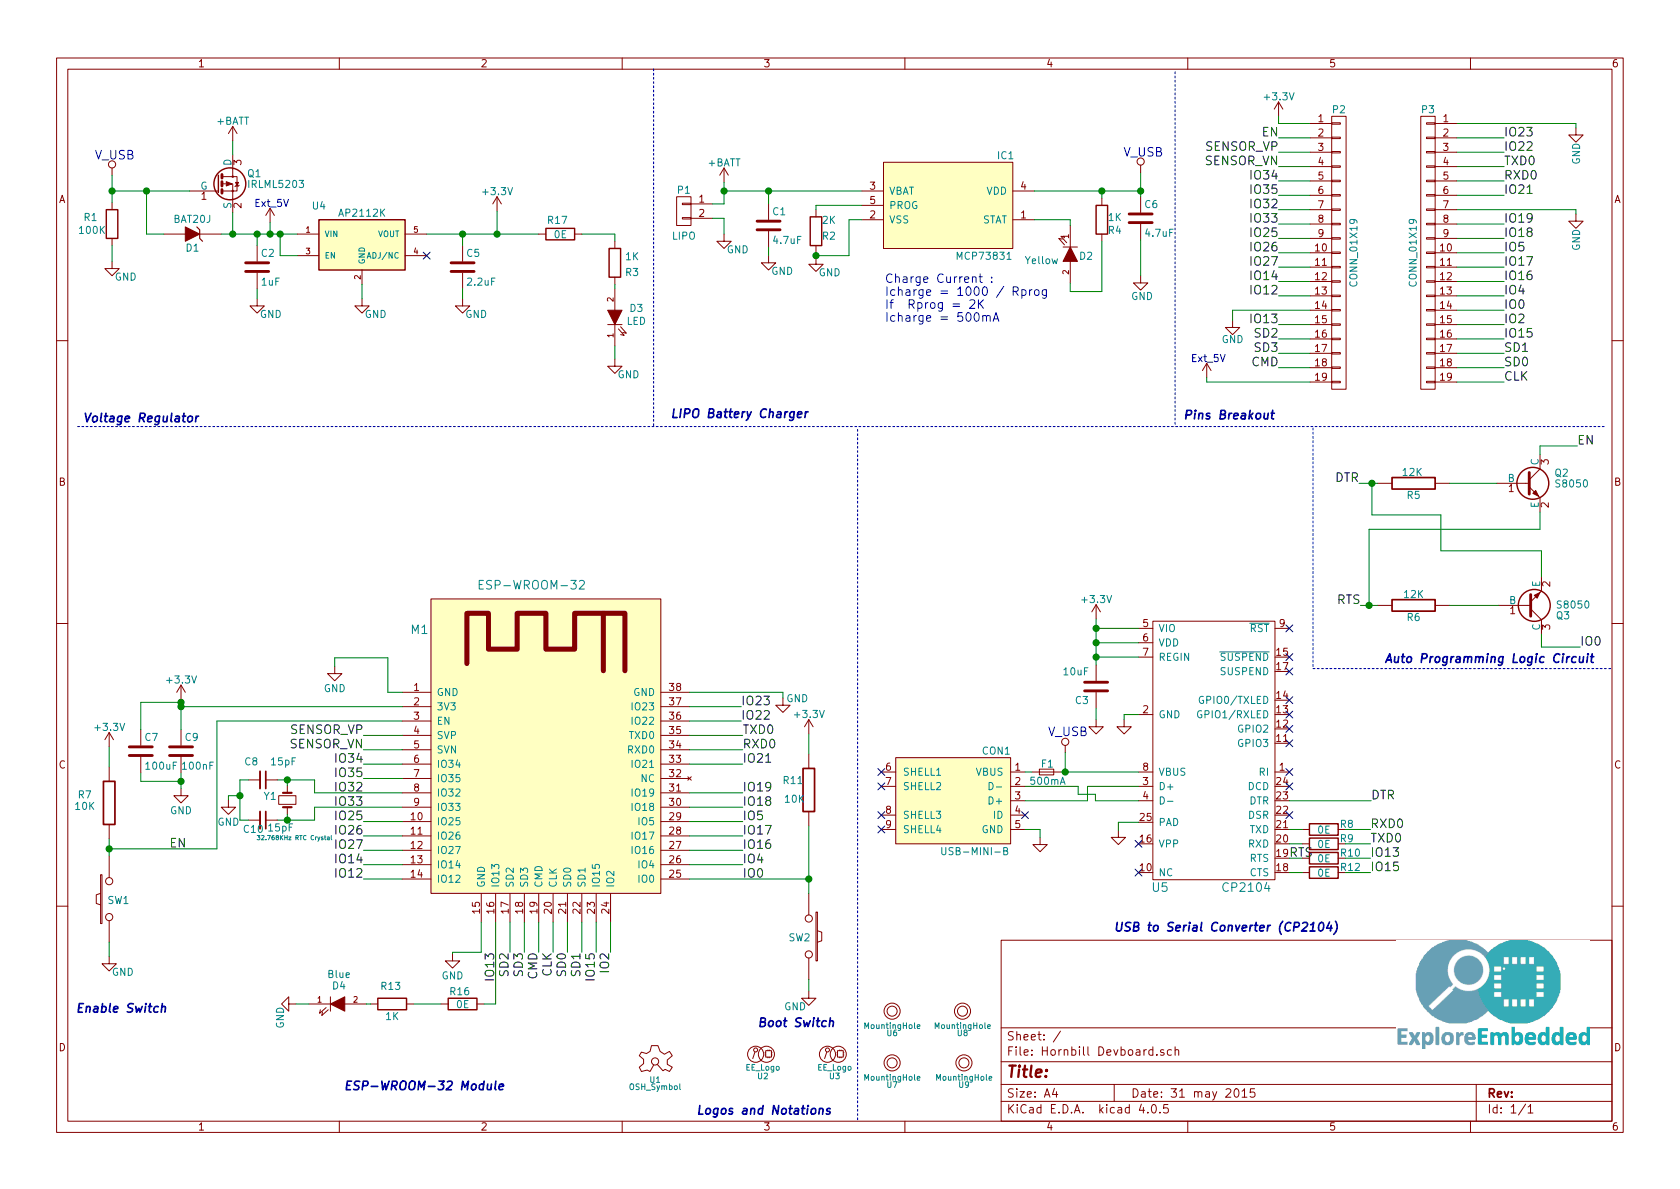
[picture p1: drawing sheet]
EESchema Schematic File Version 2
LIBS:Hornbill Devboard-rescue
LIBS:power
LIBS:device
LIBS:transistors
LIBS:conn
LIBS:linear
LIBS:regul
LIBS:74xx
LIBS:cmos4000
LIBS:adc-dac
LIBS:memory
LIBS:xilinx
LIBS:microcontrollers
LIBS:dsp
LIBS:microchip
LIBS:analog_switches
LIBS:motorola
LIBS:texas
LIBS:intel
LIBS:audio
LIBS:interface
LIBS:digital-audio
LIBS:philips
LIBS:display
LIBS:cypress
LIBS:siliconi
LIBS:opto
LIBS:atmel
LIBS:contrib
LIBS:valves
LIBS:Hornbill Devboard-cache
EELAYER 25 0
EELAYER END
$Descr A4 11693 8268
encoding utf-8
Sheet 1 1
Title ""
Date "31 may 2015"
Rev ""
Comp ""
Comment1 ""
Comment2 ""
Comment3 ""
Comment4 ""
$EndDescr
$Comp
L +3.3V #PWR01
U 1 1
P 3460 1460
F 0 "#PWR01" H 3460 1310 50  0001 C CNN
F 1 "+3.3V" H 3460 1600 50  0000 C CNN
F 2 "" H 3460 1460 50  0000 C CNN
F 3 "" H 3460 1460 50  0000 C CNN
	1    3460 1460
	1    0    0    -1  
$EndComp
$Comp
L R R3
U 1 1
P 4280 1820
F 0 "R3" H 4160 1890 50  0000 C CNN
F 1 "1K" H 4160 1780 50  0000 C CNN
F 2 "Resistors_SMD:R_0603" V 4210 1820 50  0001 C CNN
F 3 "" H 4280 1820 50  0000 C CNN
	1    4280 1820
	-1   0    0    1   
$EndComp
$Comp
L LED-RESCUE-Hornbill_Devboard D3
U 1 1
P 4280 2200
F 0 "D3" V 4340 2050 50  0000 C CNN
F 1 "LED" V 4250 2050 50  0000 C CNN
F 2 "LEDs:LED-0603" H 4280 2200 50  0001 C CNN
F 3 "" H 4280 2200 50  0000 C CNN
	1    4280 2200
	0    -1   -1   0   
$EndComp
$Comp
L SW_PUSH SW1
U 1 1
P 760 6250
F 0 "SW1" V 765 6185 50  0000 C CNN
F 1 "SW_PUSH" H 760 6170 50  0001 C CNN
F 2 "Hornbill:smd_push2_New" H 760 6250 50  0001 C CNN
F 3 "" H 760 6250 50  0000 C CNN
	1    760  6250
	0    -1   1    0   
$EndComp
Text Notes 4850 7750 0    60   Italic 12
Logos and Notations
Text Notes 530  7040 0    60   Italic 12
Enable Switch
Text Notes 8240 2910 0    60   Italic 12
Pins Breakout
$Comp
L EE_Logo U2
U 1 1
P 5310 7330
F 0 "U2" H 5310 7180 40  0000 C CNN
F 1 "EE_Logo" H 5310 7240 40  0000 C CNN
F 2 "Hornbill:Hornbill_ESP32_Dev" H 5310 7330 40  0001 C CNN
F 3 "" H 5310 7330 40  0000 C CNN
	1    5310 7330
	1    0    0    -1  
$EndComp
$Comp
L EE_Logo U3
U 1 1
P 5810 7330
F 0 "U3" H 5810 7180 40  0000 C CNN
F 1 "EE_Logo" H 5810 7240 40  0000 C CNN
F 2 "Hornbill:Logo_8" H 5810 7330 40  0001 C CNN
F 3 "" H 5810 7330 40  0000 C CNN
	1    5810 7330
	1    0    0    -1  
$EndComp
$Comp
L OSH_Symbol U1
U 1 1
P 4560 7380
F 0 "U1" H 4560 7255 40  0000 C CNN
F 1 "OSH_Symbol" H 4560 7205 40  0000 C CNN
F 2 "Hornbill:Logo_silk_OSHW_6x6mm" H 4560 7380 40  0001 C CNN
F 3 "" H 4560 7380 40  0000 C CNN
	1    4560 7380
	1    0    0    -1  
$EndComp
$Comp
L ESP-32S M1
U 1 1
P 3800 5210
F 0 "M1" H 2920 6050 60  0000 C CNN
F 1 "ESP-WROOM-32" H 3700 6360 60  0000 C CNN
F 2 "Hornbill:ESP-32S" H 3850 6360 60  0001 C CNN
F 3 "" H 3450 5460 60  0001 C CNN
	1    3800 5210
	1    0    0    -1  
$EndComp
$Comp
L C C9
U 1 1
P 1260 5220
F 0 "C9" H 1285 5320 50  0000 L CNN
F 1 "100nF" H 1260 5120 50  0000 L CNN
F 2 "Capacitors_SMD:C_0603" H 1298 5070 50  0001 C CNN
F 3 "" H 1260 5220 50  0000 C CNN
	1    1260 5220
	1    0    0    -1  
$EndComp
$Comp
L GND #PWR02
U 1 1
P 1260 5480
F 0 "#PWR02" H 1260 5230 50  0001 C CNN
F 1 "GND" H 1260 5330 50  0000 C CNN
F 2 "" H 1260 5480 50  0000 C CNN
F 3 "" H 1260 5480 50  0000 C CNN
	1    1260 5480
	1    0    0    -1  
$EndComp
$Comp
L GND #PWR03
U 1 1
P 2330 4630
F 0 "#PWR03" H 2330 4380 50  0001 C CNN
F 1 "GND" H 2330 4480 50  0000 C CNN
F 2 "" H 2330 4630 50  0000 C CNN
F 3 "" H 2330 4630 50  0000 C CNN
	1    2330 4630
	1    0    0    -1  
$EndComp
$Comp
L R-RESCUE-Alpine_swift R7
U 1 1
P 760 5580
F 0 "R7" H 590 5640 50  0000 C CNN
F 1 "10K" H 590 5560 50  0000 C CNN
F 2 "Resistors_SMD:R_0603" V 690 5580 50  0001 C CNN
F 3 "" H 760 5580 50  0000 C CNN
	1    760  5580
	1    0    0    -1  
$EndComp
$Comp
L SW_PUSH SW2
U 1 1
P 5630 6510
F 0 "SW2" V 5635 6445 50  0000 C CNN
F 1 "SW_PUSH" H 5630 6430 50  0001 C CNN
F 2 "Hornbill:smd_push2_New" H 5630 6510 50  0001 C CNN
F 3 "" H 5630 6510 50  0000 C CNN
	1    5630 6510
	0    1    1    0   
$EndComp
$Comp
L GND #PWR04
U 1 1
P 5630 6890
F 0 "#PWR04" H 5630 6640 50  0001 C CNN
F 1 "GND" H 5725 6785 50  0000 C CNN
F 2 "" H 5630 6890 50  0000 C CNN
F 3 "" H 5630 6890 50  0000 C CNN
	1    5630 6890
	-1   0    0    -1  
$EndComp
Text Notes 5820 7140 2    60   Italic 12
Boot Switch
$Comp
L R-RESCUE-Alpine_swift R11
U 1 1
P 5630 5490
F 0 "R11" H 5740 5560 50  0000 C CNN
F 1 "10K" H 5730 5430 50  0000 C CNN
F 2 "Resistors_SMD:R_0603" V 5560 5490 50  0001 C CNN
F 3 "" H 5630 5490 50  0000 C CNN
	1    5630 5490
	-1   0    0    -1  
$EndComp
Text Label 1180 5900 0    60   ~ 0
EN
Text Label 5170 6110 0    60   ~ 0
IO0
Text Label 5170 5110 0    60   ~ 0
TXD0
Text Label 5170 5210 0    60   ~ 0
RXD0
$Comp
L GND #PWR05
U 1 1
P 3150 6630
F 0 "#PWR05" H 3150 6380 50  0001 C CNN
F 1 "GND" H 3150 6480 50  0000 C CNN
F 2 "" H 3150 6630 50  0000 C CNN
F 3 "" H 3150 6630 50  0000 C CNN
	1    3150 6630
	1    0    0    -1  
$EndComp
$Comp
L GND #PWR06
U 1 1
P 5450 4850
F 0 "#PWR06" H 5450 4600 50  0001 C CNN
F 1 "GND" H 5550 4850 50  0000 C CNN
F 2 "" H 5450 4850 50  0000 C CNN
F 3 "" H 5450 4850 50  0000 C CNN
	1    5450 4850
	1    0    0    -1  
$EndComp
$Comp
L +3.3V #PWR07
U 1 1
P 760 5190
F 0 "#PWR07" H 760 5040 50  0001 C CNN
F 1 "+3.3V" H 760 5330 50  0000 C CNN
F 2 "" H 760 5190 50  0000 C CNN
F 3 "" H 760 5190 50  0000 C CNN
	1    760  5190
	1    0    0    -1  
$EndComp
$Comp
L +3.3V #PWR08
U 1 1
P 1260 4860
F 0 "#PWR08" H 1260 4710 50  0001 C CNN
F 1 "+3.3V" H 1260 5000 50  0000 C CNN
F 2 "" H 1260 4860 50  0000 C CNN
F 3 "" H 1260 4860 50  0000 C CNN
	1    1260 4860
	1    0    0    -1  
$EndComp
$Comp
L +3.3V #PWR09
U 1 1
P 5630 5100
F 0 "#PWR09" H 5630 4950 50  0001 C CNN
F 1 "+3.3V" H 5630 5240 50  0000 C CNN
F 2 "" H 5630 5100 50  0000 C CNN
F 3 "" H 5630 5100 50  0000 C CNN
	1    5630 5100
	1    0    0    -1  
$EndComp
$Comp
L +3.3V #PWR010
U 1 1
P 8900 800
F 0 "#PWR010" H 8900 650 50  0001 C CNN
F 1 "+3.3V" H 8900 940 50  0000 C CNN
F 2 "" H 8900 800 50  0000 C CNN
F 3 "" H 8900 800 50  0000 C CNN
	1    8900 800 
	1    0    0    -1  
$EndComp
Text Label 8900 950  2    60   ~ 0
EN
Text Label 2530 5110 2    60   ~ 0
SENSOR_VP
Text Label 2530 5210 2    60   ~ 0
SENSOR_VN
Text Label 8900 1050 2    60   ~ 0
SENSOR_VP
Text Label 8900 1150 2    60   ~ 0
SENSOR_VN
Text Label 2530 5310 2    60   ~ 0
IO34
Text Label 8900 1250 2    60   ~ 0
IO34
Text Label 2530 5410 2    60   ~ 0
IO35
Text Label 2530 5510 2    60   ~ 0
IO32
Text Label 2530 5610 2    60   ~ 0
IO33
Text Label 2530 5710 2    60   ~ 0
IO25
Text Label 2530 5810 2    60   ~ 0
IO26
Text Label 2530 5910 2    60   ~ 0
IO27
Text Label 2530 6010 2    60   ~ 0
IO14
Text Label 2530 6110 2    60   ~ 0
IO12
Text Label 8900 1350 2    60   ~ 0
IO35
Text Label 8900 1450 2    60   ~ 0
IO32
Text Label 8900 1550 2    60   ~ 0
IO33
Text Label 8900 1650 2    60   ~ 0
IO25
Text Label 8900 1750 2    60   ~ 0
IO26
Text Label 8900 1850 2    60   ~ 0
IO27
Text Label 8900 1950 2    60   ~ 0
IO14
Text Label 8900 2050 2    60   ~ 0
IO12
$Comp
L GND #PWR011
U 1 1
P 8580 2220
F 0 "#PWR011" H 8580 1970 50  0001 C CNN
F 1 "GND" H 8580 2090 50  0000 C CNN
F 2 "" H 8580 2220 50  0000 C CNN
F 3 "" H 8580 2220 50  0000 C CNN
	1    8580 2220
	1    0    0    -1  
$EndComp
Text Label 3450 6620 3    60   ~ 0
IO13
Text Label 3550 6620 3    60   ~ 0
SD2
Text Label 3650 6620 3    60   ~ 0
SD3
Text Label 3750 6620 3    60   ~ 0
CMD
Text Label 3850 6620 3    60   ~ 0
CLK
Text Label 3950 6620 3    60   ~ 0
SD0
Text Label 4050 6620 3    60   ~ 0
SD1
Text Label 4150 6620 3    60   ~ 0
IO15
Text Label 4250 6620 3    60   ~ 0
IO2
Text Label 5160 4910 0    60   ~ 0
IO23
Text Label 5160 5010 0    60   ~ 0
IO22
Text Label 5170 5310 0    60   ~ 0
IO21
Text Label 5170 5510 0    60   ~ 0
IO19
Text Label 5170 5610 0    60   ~ 0
IO18
Text Label 5170 5710 0    60   ~ 0
IO5
Text Label 5170 5810 0    60   ~ 0
IO17
Text Label 5170 5910 0    60   ~ 0
IO16
Text Label 5170 6010 0    60   ~ 0
IO4
$Comp
L +5V #PWR012
U 1 1
P 8400 2620
F 0 "#PWR012" H 8400 2470 50  0001 C CNN
F 1 "+5V" H 8400 2760 50  0001 C CNN
F 2 "" H 8400 2620 50  0000 C CNN
F 3 "" H 8400 2620 50  0000 C CNN
	1    8400 2620
	1    0    0    -1  
$EndComp
Text Notes 8290 2510 0    50   ~ 0
Ext_5V
Text Label 8900 2550 2    60   ~ 0
CMD
Text Label 8900 2450 2    60   ~ 0
SD3
Text Label 8900 2350 2    60   ~ 0
SD2
Text Label 8900 2250 2    60   ~ 0
IO13
$Comp
L GND #PWR013
U 1 1
P 10970 880
F 0 "#PWR013" H 10970 630 50  0001 C CNN
F 1 "GND" V 10970 700 50  0000 C CNN
F 2 "" H 10970 880 50  0000 C CNN
F 3 "" H 10970 880 50  0000 C CNN
	1    10970 880 
	1    0    0    -1  
$EndComp
Text Label 10470 950  0    60   ~ 0
IO23
Text Label 10470 1050 0    60   ~ 0
IO22
Text Label 10470 1150 0    60   ~ 0
TXD0
Text Label 10470 1250 0    60   ~ 0
RXD0
Text Label 10470 1350 0    60   ~ 0
IO21
$Comp
L GND #PWR014
U 1 1
P 10970 1480
F 0 "#PWR014" H 10970 1230 50  0001 C CNN
F 1 "GND" V 10970 1300 50  0000 C CNN
F 2 "" H 10970 1480 50  0000 C CNN
F 3 "" H 10970 1480 50  0000 C CNN
	1    10970 1480
	1    0    0    -1  
$EndComp
Text Label 10470 2150 0    60   ~ 0
IO0
Text Label 10470 1550 0    60   ~ 0
IO19
Text Label 10470 1650 0    60   ~ 0
IO18
Text Label 10470 1750 0    60   ~ 0
IO5
Text Label 10470 1850 0    60   ~ 0
IO17
Text Label 10470 1950 0    60   ~ 0
IO16
Text Label 10470 2050 0    60   ~ 0
IO4
Text Label 10470 2250 0    60   ~ 0
IO2
Text Label 10470 2350 0    60   ~ 0
IO15
Text Label 10470 2450 0    60   ~ 0
SD1
Text Label 10470 2550 0    60   ~ 0
SD0
Text Label 10470 2650 0    60   ~ 0
CLK
Wire Wire Line
	4280 1970 4280 2000
Wire Wire Line
	4280 2400 4280 2490
Wire Wire Line
	1260 4860 1260 5070
Wire Wire Line
	1260 5370 1260 5480
Wire Wire Line
	2330 4630 2330 4570
Wire Wire Line
	2330 4570 2700 4570
Wire Wire Line
	2700 4570 2700 4810
Wire Wire Line
	2700 4810 2800 4810
Wire Wire Line
	2800 5010 1510 5010
Wire Wire Line
	1510 5010 1510 5900
Wire Wire Line
	760  5190 760  5330
Wire Wire Line
	5630 5740 5630 6210
Wire Wire Line
	5630 5100 5630 5240
Wire Wire Line
	4800 5210 5170 5210
Wire Wire Line
	4800 5110 5170 5110
Wire Wire Line
	3350 6620 3350 6410
Wire Wire Line
	4800 4810 5450 4810
Wire Wire Line
	5450 4810 5450 4850
Wire Wire Line
	9120 850  8900 850 
Wire Wire Line
	8900 850  8900 800 
Wire Wire Line
	9120 950  8900 950 
Wire Wire Line
	2800 5110 2530 5110
Wire Wire Line
	2800 5210 2530 5210
Wire Wire Line
	8900 1050 9120 1050
Wire Wire Line
	9120 1150 8900 1150
Wire Wire Line
	2800 5310 2530 5310
Wire Wire Line
	2800 5410 2530 5410
Wire Wire Line
	2190 5510 2800 5510
Wire Wire Line
	2190 5610 2800 5610
Wire Wire Line
	2800 5710 2530 5710
Wire Wire Line
	2800 5810 2530 5810
Wire Wire Line
	2800 5910 2530 5910
Wire Wire Line
	2800 6010 2530 6010
Wire Wire Line
	2800 6110 2530 6110
Wire Wire Line
	9120 1250 8900 1250
Wire Wire Line
	9120 1350 8900 1350
Wire Wire Line
	9120 1450 8900 1450
Wire Wire Line
	9120 1550 8900 1550
Wire Wire Line
	8900 1650 9120 1650
Wire Wire Line
	9120 1750 8900 1750
Wire Wire Line
	9120 1850 8900 1850
Wire Wire Line
	9120 1950 8900 1950
Wire Wire Line
	9120 2050 8900 2050
Wire Wire Line
	8580 2150 9120 2150
Wire Wire Line
	9120 2250 8900 2250
Wire Wire Line
	9120 2350 8900 2350
Wire Wire Line
	9120 2450 8900 2450
Wire Wire Line
	9120 2550 8900 2550
Wire Wire Line
	8400 2650 9120 2650
Wire Wire Line
	3350 6620 3150 6620
Wire Wire Line
	3150 6620 3150 6630
Wire Wire Line
	3550 6410 3550 6620
Wire Wire Line
	3450 6410 3450 6980
Wire Wire Line
	3650 6410 3650 6620
Wire Wire Line
	3750 6410 3750 6620
Wire Wire Line
	3850 6410 3850 6620
Wire Wire Line
	3950 6410 3950 6620
Wire Wire Line
	4050 6410 4050 6620
Wire Wire Line
	4150 6410 4150 6620
Wire Wire Line
	4250 6410 4250 6620
Wire Wire Line
	4800 4910 5160 4910
Wire Wire Line
	4800 5010 5160 5010
Wire Wire Line
	4800 5310 5170 5310
Wire Wire Line
	4800 5510 5170 5510
Wire Wire Line
	4800 5610 5170 5610
Wire Wire Line
	4800 5710 5170 5710
Wire Wire Line
	4800 5810 5170 5810
Wire Wire Line
	4800 5910 5170 5910
Wire Wire Line
	4800 6010 5170 6010
Wire Wire Line
	8400 2650 8400 2620
Wire Wire Line
	10140 850  10970 850 
Wire Wire Line
	10970 850  10970 880 
Wire Wire Line
	10140 950  10470 950 
Wire Wire Line
	10140 1050 10470 1050
Wire Wire Line
	10140 1150 10470 1150
Wire Wire Line
	10140 1250 10470 1250
Wire Wire Line
	10140 1350 10470 1350
Wire Wire Line
	10140 1550 10470 1550
Wire Wire Line
	10140 1650 10470 1650
Wire Wire Line
	10140 1750 10470 1750
Wire Wire Line
	10140 1850 10470 1850
Wire Wire Line
	10140 1950 10470 1950
Wire Wire Line
	10140 2050 10470 2050
Wire Wire Line
	10140 2150 10470 2150
Wire Wire Line
	10140 2250 10470 2250
Wire Wire Line
	10140 2350 10470 2350
Wire Wire Line
	10140 2450 10470 2450
Wire Wire Line
	10140 2550 10470 2550
Wire Wire Line
	10140 2650 10470 2650
Wire Wire Line
	10140 1450 10970 1450
Wire Wire Line
	10970 1450 10970 1480
$Comp
L R R1
U 1 1
P 780 1550
F 0 "R1" H 630 1600 50  0000 C CNN
F 1 "100K" H 640 1510 50  0000 C CNN
F 2 "Resistors_SMD:R_0603" V 710 1550 50  0001 C CNN
F 3 "" H 780 1550 50  0000 C CNN
	1    780  1550
	1    0    0    -1  
$EndComp
$Comp
L GND #PWR015
U 1 1
P 780 1810
F 0 "#PWR015" H 780 1560 50  0001 C CNN
F 1 "GND" H 875 1705 50  0000 C CNN
F 2 "" H 780 1810 50  0000 C CNN
F 3 "" H 780 1810 50  0000 C CNN
	1    780  1810
	1    0    0    -1  
$EndComp
Wire Wire Line
	780  1810 780  1700
$Comp
L VCC #PWR016
U 1 1
P 780 1210
F 0 "#PWR016" H 780 1060 50  0001 C CNN
F 1 "VCC" H 780 1360 50  0001 C CNN
F 2 "" H 780 1210 50  0000 C CNN
F 3 "" H 780 1210 50  0000 C CNN
	1    780  1210
	1    0    0    -1  
$EndComp
Text Notes 660  1100 0    60   ~ 0
V_USB
Wire Wire Line
	780  1210 780  1400
$Comp
L IRLML52303 Q1
U 1 1
P 1520 1270
F 0 "Q1" H 1720 1345 50  0000 L CNN
F 1 "IRLML5203" H 1720 1270 50  0000 L CNN
F 2 "TO_SOT_Packages_SMD:SOT-23" H 1720 1195 50  0001 L CIN
F 3 "" H 1520 1270 50  0000 L CNN
	1    1520 1270
	1    0    0    -1  
$EndComp
Wire Wire Line
	780  1320 1320 1320
Connection ~ 780  1320
$Comp
L ZENER D1
U 1 1
P 1340 1620
F 0 "D1" H 1340 1720 50  0000 C CNN
F 1 "BAT20J" H 1340 1520 50  0000 C CNN
F 2 "Hornbill:SOD-80_diode" H 1340 1620 50  0001 C CNN
F 3 "" H 1340 1620 50  0000 C CNN
	1    1340 1620
	-1   0    0    1   
$EndComp
Wire Wire Line
	1140 1620 1020 1620
Wire Wire Line
	1020 1620 1020 1320
Connection ~ 1020 1320
Wire Wire Line
	1620 1470 1620 1620
Wire Wire Line
	1540 1620 2070 1620
$Comp
L +BATT #PWR017
U 1 1
P 5040 1260
F 0 "#PWR017" H 5040 1110 50  0001 C CNN
F 1 "+BATT" H 5040 1400 50  0000 C CNN
F 2 "" H 5040 1260 50  0000 C CNN
F 3 "" H 5040 1260 50  0000 C CNN
	1    5040 1260
	1    0    0    -1  
$EndComp
Wire Wire Line
	1620 970  1620 1070
$Comp
L AP2112K U4
U 1 1
P 2520 1670
F 0 "U4" H 2220 1920 50  0000 C CNN
F 1 "AP2112K" H 2520 1870 50  0000 C CNN
F 2 "TO_SOT_Packages_SMD:SOT-23-5" H 2520 1770 50  0001 C CIN
F 3 "" H 2520 1670 50  0000 C CNN
	1    2520 1670
	1    0    0    -1  
$EndComp
Connection ~ 1620 1620
Wire Wire Line
	2070 1770 1950 1770
Wire Wire Line
	1950 1770 1950 1620
Connection ~ 1950 1620
$Comp
L GND #PWR018
U 1 1
P 2520 2070
F 0 "#PWR018" H 2520 1820 50  0001 C CNN
F 1 "GND" H 2615 1965 50  0000 C CNN
F 2 "" H 2520 2070 50  0000 C CNN
F 3 "" H 2520 2070 50  0000 C CNN
	1    2520 2070
	1    0    0    -1  
$EndComp
Wire Wire Line
	2520 2070 2520 1970
$Comp
L C C2
U 1 1
P 1790 1850
F 0 "C2" H 1815 1950 50  0000 L CNN
F 1 "1uF" H 1815 1750 50  0000 L CNN
F 2 "Capacitors_SMD:C_0603" H 1828 1700 50  0001 C CNN
F 3 "" H 1790 1850 50  0000 C CNN
	1    1790 1850
	1    0    0    -1  
$EndComp
Wire Wire Line
	1790 1700 1790 1620
Connection ~ 1790 1620
$Comp
L GND #PWR019
U 1 1
P 1790 2070
F 0 "#PWR019" H 1790 1820 50  0001 C CNN
F 1 "GND" H 1885 1965 50  0000 C CNN
F 2 "" H 1790 2070 50  0000 C CNN
F 3 "" H 1790 2070 50  0000 C CNN
	1    1790 2070
	1    0    0    -1  
$EndComp
Wire Wire Line
	1790 2070 1790 2000
$Comp
L +5V #PWR020
U 1 1
P 1880 1540
F 0 "#PWR020" H 1880 1390 50  0001 C CNN
F 1 "+5V" H 1880 1680 50  0001 C CNN
F 2 "" H 1880 1540 50  0000 C CNN
F 3 "" H 1880 1540 50  0000 C CNN
	1    1880 1540
	1    0    0    -1  
$EndComp
Text Notes 1770 1430 0    50   ~ 0
Ext_5V
Wire Wire Line
	1880 1540 1880 1620
Connection ~ 1880 1620
NoConn ~ 2970 1770
$Comp
L C C5
U 1 1
P 3220 1850
F 0 "C5" H 3245 1950 50  0000 L CNN
F 1 "2.2uF" H 3245 1750 50  0000 L CNN
F 2 "Capacitors_SMD:C_0603" H 3258 1700 50  0001 C CNN
F 3 "" H 3220 1850 50  0000 C CNN
	1    3220 1850
	1    0    0    -1  
$EndComp
Wire Wire Line
	2970 1620 3750 1620
Wire Wire Line
	3220 1700 3220 1620
Connection ~ 3220 1620
$Comp
L GND #PWR021
U 1 1
P 4280 2490
F 0 "#PWR021" H 4280 2240 50  0001 C CNN
F 1 "GND" H 4375 2385 50  0000 C CNN
F 2 "" H 4280 2490 50  0000 C CNN
F 3 "" H 4280 2490 50  0000 C CNN
	1    4280 2490
	1    0    0    -1  
$EndComp
$Comp
L GND #PWR022
U 1 1
P 3220 2070
F 0 "#PWR022" H 3220 1820 50  0001 C CNN
F 1 "GND" H 3315 1965 50  0000 C CNN
F 2 "" H 3220 2070 50  0000 C CNN
F 3 "" H 3220 2070 50  0000 C CNN
	1    3220 2070
	1    0    0    -1  
$EndComp
Wire Wire Line
	3220 2070 3220 2000
Wire Wire Line
	3460 1460 3460 1620
Connection ~ 3460 1620
Text Notes 580  2930 0    60   Italic 12
Voltage Regulator
$Comp
L CONN_01X02 P1
U 1 1
P 4760 1460
F 0 "P1" H 4760 1610 50  0000 C CNN
F 1 "LIPO" H 4760 1290 50  0000 C CNN
F 2 "Hornbill:s2b-ph-kl" H 4760 1460 50  0001 C CNN
F 3 "" H 4760 1460 50  0000 C CNN
	1    4760 1460
	-1   0    0    -1  
$EndComp
Wire Wire Line
	5040 1410 4960 1410
Wire Wire Line
	5040 1260 5040 1410
$Comp
L GND #PWR023
U 1 1
P 5040 1620
F 0 "#PWR023" H 5040 1370 50  0001 C CNN
F 1 "GND" H 5135 1515 50  0000 C CNN
F 2 "" H 5040 1620 50  0000 C CNN
F 3 "" H 5040 1620 50  0000 C CNN
	1    5040 1620
	1    0    0    -1  
$EndComp
Wire Wire Line
	4960 1510 5040 1510
Wire Wire Line
	5040 1510 5040 1620
$Comp
L C C1
U 1 1
P 5350 1560
F 0 "C1" H 5375 1660 50  0000 L CNN
F 1 "4.7uF" H 5375 1460 50  0000 L CNN
F 2 "Capacitors_SMD:C_0603" H 5388 1410 50  0001 C CNN
F 3 "" H 5350 1560 50  0000 C CNN
	1    5350 1560
	1    0    0    -1  
$EndComp
Wire Wire Line
	5350 1410 5350 1320
Wire Wire Line
	5040 1320 6000 1320
Connection ~ 5040 1320
$Comp
L GND #PWR024
U 1 1
P 5350 1770
F 0 "#PWR024" H 5350 1520 50  0001 C CNN
F 1 "GND" H 5445 1665 50  0000 C CNN
F 2 "" H 5350 1770 50  0000 C CNN
F 3 "" H 5350 1770 50  0000 C CNN
	1    5350 1770
	1    0    0    -1  
$EndComp
Wire Wire Line
	5350 1770 5350 1710
$Comp
L MCP73831 IC1
U 1 1
P 6600 1420
F 0 "IC1" H 6200 1770 50  0000 C CNN
F 1 "MCP73831" H 6350 1070 50  0000 C CNN
F 2 "TO_SOT_Packages_SMD:SOT-23-5" H 6600 1420 60  0001 C CNN
F 3 "" H 6600 1420 60  0001 C CNN
	1    6600 1420
	-1   0    0    -1  
$EndComp
Connection ~ 5350 1320
$Comp
L R R2
U 1 1
P 5680 1600
F 0 "R2" H 5770 1570 50  0000 C CNN
F 1 "2K" H 5770 1680 50  0000 C CNN
F 2 "Resistors_SMD:R_0603" V 5610 1600 50  0001 C CNN
F 3 "" H 5680 1600 50  0000 C CNN
	1    5680 1600
	1    0    0    -1  
$EndComp
Wire Wire Line
	6000 1420 5680 1420
Wire Wire Line
	5680 1420 5680 1450
$Comp
L GND #PWR025
U 1 1
P 5680 1780
F 0 "#PWR025" H 5680 1530 50  0001 C CNN
F 1 "GND" H 5775 1675 50  0000 C CNN
F 2 "" H 5680 1780 50  0000 C CNN
F 3 "" H 5680 1780 50  0000 C CNN
	1    5680 1780
	1    0    0    -1  
$EndComp
Wire Wire Line
	5680 1750 5680 1780
Wire Wire Line
	6000 1520 5910 1520
Wire Wire Line
	5910 1520 5910 1770
Wire Wire Line
	5910 1770 5680 1770
Connection ~ 5680 1770
$Comp
L C C6
U 1 1
P 7940 1510
F 0 "C6" H 7965 1610 50  0000 L CNN
F 1 "4.7uF" H 7965 1410 50  0000 L CNN
F 2 "Capacitors_SMD:C_0603" H 7978 1360 50  0001 C CNN
F 3 "" H 7940 1510 50  0000 C CNN
	1    7940 1510
	1    0    0    -1  
$EndComp
$Comp
L R R4
U 1 1
P 7670 1520
F 0 "R4" H 7760 1450 50  0000 C CNN
F 1 "1K" H 7760 1540 50  0000 C CNN
F 2 "Resistors_SMD:R_0603" V 7600 1520 50  0001 C CNN
F 3 "" H 7670 1520 50  0000 C CNN
	1    7670 1520
	1    0    0    -1  
$EndComp
$Comp
L LED-RESCUE-Hornbill_Devboard D2
U 1 1
P 7450 1760
F 0 "D2" V 7460 1870 50  0000 C CNN
F 1 "Yellow" V 7490 1560 50  0000 C CNN
F 2 "LEDs:LED-0603" H 7450 1760 50  0001 C CNN
F 3 "" H 7450 1760 50  0000 C CNN
	1    7450 1760
	0    1    1    0   
$EndComp
Wire Wire Line
	7940 1190 7940 1360
Wire Wire Line
	7670 1670 7670 2020
Wire Wire Line
	7670 2020 7450 2020
Wire Wire Line
	7450 2020 7450 1960
Wire Wire Line
	7200 1520 7450 1520
Wire Wire Line
	7450 1520 7450 1560
$Comp
L GND #PWR026
U 1 1
P 7940 1910
F 0 "#PWR026" H 7940 1660 50  0001 C CNN
F 1 "GND" H 7950 1770 50  0000 C CNN
F 2 "" H 7940 1910 50  0000 C CNN
F 3 "" H 7940 1910 50  0000 C CNN
	1    7940 1910
	1    0    0    -1  
$EndComp
Wire Wire Line
	7940 1910 7940 1660
Wire Wire Line
	7200 1320 7940 1320
Wire Wire Line
	7670 1370 7670 1320
Connection ~ 7670 1320
Text Notes 6160 2230 0    60   ~ 0
Charge Current :\nIcharge = 1000 / Rprog\nIf  Rprog = 2K\nIcharge = 500mA
$Comp
L VCC #PWR027
U 1 1
P 7940 1190
F 0 "#PWR027" H 7940 1040 50  0001 C CNN
F 1 "VCC" H 7940 1340 50  0001 C CNN
F 2 "" H 7940 1190 50  0000 C CNN
F 3 "" H 7940 1190 50  0000 C CNN
	1    7940 1190
	1    0    0    -1  
$EndComp
Text Notes 7820 1080 0    60   ~ 0
V_USB
Connection ~ 7940 1320
$Comp
L +BATT #PWR028
U 1 1
P 1620 970
F 0 "#PWR028" H 1620 820 50  0001 C CNN
F 1 "+BATT" H 1620 1110 50  0000 C CNN
F 2 "" H 1620 970 50  0000 C CNN
F 3 "" H 1620 970 50  0000 C CNN
	1    1620 970 
	1    0    0    -1  
$EndComp
Text Notes 4670 2900 0    60   Italic 12
LIPO Battery Charger
$Comp
L BC849 Q2
U 1 1
P 10620 3355
F 0 "Q2" H 10820 3430 50  0000 L CNN
F 1 "S8050" H 10820 3355 50  0000 L CNN
F 2 "TO_SOT_Packages_SMD:SOT-23" H 10820 3280 50  0001 L CIN
F 3 "" H 10620 3355 50  0000 L CNN
	1    10620 3355
	1    0    0    -1  
$EndComp
$Comp
L BC849 Q3
U 1 1
P 10630 4205
F 0 "Q3" H 10830 4280 50  0000 L CNN
F 1 "S8050" H 10830 4205 50  0000 L CNN
F 2 "TO_SOT_Packages_SMD:SOT-23" H 10830 4130 50  0001 L CIN
F 3 "" H 10630 4205 50  0000 L CNN
	1    10630 4205
	1    0    0    1   
$EndComp
$Comp
L R-RESCUE-Alpine_swift R5
U 1 1
P 9840 3355
F 0 "R5" V 9920 3355 50  0000 C CNN
F 1 "12K" V 9760 3345 50  0000 C CNN
F 2 "Resistors_SMD:R_0603" V 9770 3355 50  0001 C CNN
F 3 "" H 9840 3355 50  0000 C CNN
	1    9840 3355
	0    1    1    0   
$EndComp
$Comp
L R-RESCUE-Alpine_swift R6
U 1 1
P 9840 4205
F 0 "R6" V 9920 4205 50  0000 C CNN
F 1 "12K" V 9760 4205 50  0000 C CNN
F 2 "Resistors_SMD:R_0603" V 9770 4205 50  0001 C CNN
F 3 "" H 9840 4205 50  0000 C CNN
	1    9840 4205
	0    1    1    0   
$EndComp
Text Label 11000 4495 0    60   ~ 0
IO0
Text Label 10980 3095 0    60   ~ 0
EN
Text Label 9460 3355 2    60   ~ 0
DTR
Text Label 9470 4205 2    60   ~ 0
RTS
Text Notes 9640 4605 0    60   Italic 12
Auto Programming Logic Circuit
Wire Wire Line
	10090 3355 10420 3355
Wire Wire Line
	10090 4205 10430 4205
Wire Wire Line
	10720 3675 10720 3555
Wire Wire Line
	9530 3675 10720 3675
Wire Wire Line
	10730 4005 10730 3825
Wire Wire Line
	10730 3825 10030 3825
Wire Wire Line
	10030 3825 10030 3575
Wire Wire Line
	10030 3575 9550 3575
Wire Wire Line
	10720 3155 10720 3095
Wire Wire Line
	10720 3095 10980 3095
Wire Wire Line
	10730 4405 10730 4495
Wire Wire Line
	10730 4495 11000 4495
Wire Wire Line
	9460 3355 9590 3355
Wire Wire Line
	9470 4205 9590 4205
Wire Wire Line
	9530 3675 9530 4205
Connection ~ 9530 4205
Wire Wire Line
	9550 3575 9550 3355
Connection ~ 9550 3355
Text Notes 3520 7580 2    60   Italic 12
ESP-WROOM-32 Module
Text Notes 7755 6475 0    60   Italic 12
USB to Serial Converter (CP2104)
$Comp
L CONN_01X19 P2
U 1 1
P 9320 1750
F 0 "P2" H 9320 2750 50  0000 C CNN
F 1 "CONN_01X19" V 9420 1750 50  0000 C CNN
F 2 "Pin_Headers:Pin_Header_Straight_1x19" H 9320 1750 50  0001 C CNN
F 3 "" H 9320 1750 50  0000 C CNN
	1    9320 1750
	1    0    0    -1  
$EndComp
$Comp
L CONN_01X19 P3
U 1 1
P 9940 1750
F 0 "P3" H 9940 2750 50  0000 C CNN
F 1 "CONN_01X19" V 10040 1750 50  0000 C CNN
F 2 "Pin_Headers:Pin_Header_Straight_1x19" H 9940 1750 50  0001 C CNN
F 3 "" H 9940 1750 50  0000 C CNN
	1    9940 1750
	-1   0    0    -1  
$EndComp
Wire Wire Line
	4280 1620 4280 1670
$Comp
L R R13
U 1 1
P 2730 6980
F 0 "R13" V 2850 6990 50  0000 C CNN
F 1 "1K" V 2640 6980 50  0000 C CNN
F 2 "Resistors_SMD:R_0603" V 2660 6980 50  0001 C CNN
F 3 "" H 2730 6980 50  0000 C CNN
	1    2730 6980
	0    -1   -1   0   
$EndComp
$Comp
L LED-RESCUE-Hornbill_Devboard D4
U 1 1
P 2350 6980
F 0 "D4" H 2360 7110 50  0000 C CNN
F 1 "Blue" H 2360 7190 50  0000 C CNN
F 2 "LEDs:LED-0603" H 2350 6980 50  0001 C CNN
F 3 "" H 2350 6980 50  0000 C CNN
	1    2350 6980
	1    0    0    -1  
$EndComp
Wire Wire Line
	2580 6980 2550 6980
Wire Wire Line
	2150 6980 2060 6980
Wire Wire Line
	2880 6980 3070 6980
Wire Wire Line
	8580 2150 8580 2220
Wire Notes Line
	540  2960 11170 2960
Wire Notes Line
	4550 470  4550 2960
Wire Notes Line
	8180 490  8180 2960
Wire Wire Line
	4800 6110 5630 6110
Connection ~ 5630 6110
Wire Notes Line
	5970 2980 5970 7790
$Comp
L MountingHole U6
U 1 1
P 6210 7030
F 0 "U6" H 6210 6880 40  0000 C CNN
F 1 "MountingHole" H 6210 6930 40  0000 C CNN
F 2 "Mounting_Holes:MountingHole_2-5mm" H 6210 7030 40  0001 C CNN
F 3 "" H 6210 7030 40  0000 C CNN
	1    6210 7030
	1    0    0    -1  
$EndComp
$Comp
L MountingHole U8
U 1 1
P 6700 7030
F 0 "U8" H 6700 6880 40  0000 C CNN
F 1 "MountingHole" H 6700 6930 40  0000 C CNN
F 2 "Mounting_Holes:MountingHole_2-5mm" H 6700 7030 40  0001 C CNN
F 3 "" H 6700 7030 40  0000 C CNN
	1    6700 7030
	1    0    0    -1  
$EndComp
$Comp
L MountingHole U7
U 1 1
P 6210 7390
F 0 "U7" H 6210 7240 40  0000 C CNN
F 1 "MountingHole" H 6210 7290 40  0000 C CNN
F 2 "Mounting_Holes:MountingHole_2-5mm" H 6210 7390 40  0001 C CNN
F 3 "" H 6210 7390 40  0000 C CNN
	1    6210 7390
	1    0    0    -1  
$EndComp
$Comp
L MountingHole U9
U 1 1
P 6710 7390
F 0 "U9" H 6710 7240 40  0000 C CNN
F 1 "MountingHole" H 6710 7290 40  0000 C CNN
F 2 "Mounting_Holes:MountingHole_2-5mm" H 6710 7390 40  0001 C CNN
F 3 "" H 6710 7390 40  0000 C CNN
	1    6710 7390
	1    0    0    -1  
$EndComp
$Comp
L R R16
U 1 1
P 3220 6980
F 0 "R16" V 3130 6960 50  0000 C CNN
F 1 "0E" V 3220 6980 50  0000 C CNN
F 2 "Resistors_SMD:R_0603" V 3150 6980 50  0001 C CNN
F 3 "" H 3220 6980 50  0000 C CNN
	1    3220 6980
	0    1    1    0   
$EndComp
Wire Wire Line
	3450 6980 3370 6980
$Comp
L R R17
U 1 1
P 3900 1620
F 0 "R17" V 3800 1600 50  0000 C CNN
F 1 "0E" V 3900 1620 50  0000 C CNN
F 2 "Resistors_SMD:R_0603" V 3830 1620 50  0001 C CNN
F 3 "" H 3900 1620 50  0000 C CNN
	1    3900 1620
	0    1    1    0   
$EndComp
Wire Wire Line
	4050 1620 4280 1620
$Comp
L C C7
U 1 1
P 980 5220
F 0 "C7" H 1005 5320 50  0000 L CNN
F 1 "100uF" H 1005 5120 50  0000 L CNN
F 2 "Capacitors_SMD:C_1206" H 1018 5070 50  0001 C CNN
F 3 "" H 980 5220 50  0000 C CNN
	1    980  5220
	1    0    0    -1  
$EndComp
Wire Wire Line
	980  5070 980  4880
Wire Wire Line
	980  4880 1260 4880
Connection ~ 1260 4880
Wire Wire Line
	2800 4910 1260 4910
Connection ~ 1260 4910
Wire Wire Line
	980  5370 980  5430
Wire Wire Line
	980  5430 1260 5430
Connection ~ 1260 5430
Wire Wire Line
	760  5830 760  5950
Wire Wire Line
	1510 5900 760  5900
Connection ~ 760  5900
$Comp
L GND #PWR029
U 1 1
P 2060 6980
F 0 "#PWR029" H 2060 6730 50  0001 C CNN
F 1 "GND" H 2155 6875 50  0000 C CNN
F 2 "" H 2060 6980 50  0000 C CNN
F 3 "" H 2060 6980 50  0000 C CNN
	1    2060 6980
	0    1    1    0   
$EndComp
$Comp
L GND #PWR030
U 1 1
P 760 6650
F 0 "#PWR030" H 760 6400 50  0001 C CNN
F 1 "GND" H 855 6545 50  0000 C CNN
F 2 "" H 760 6650 50  0000 C CNN
F 3 "" H 760 6650 50  0000 C CNN
	1    760  6650
	1    0    0    -1  
$EndComp
Wire Wire Line
	760  6550 760  6650
Wire Wire Line
	5630 6890 5630 6810
$Comp
L Crystal_Small Y1
U 1 1
P 2000 5560
F 0 "Y1" V 1970 5440 50  0000 C CNN
F 1 "32.768KHz RTC Crystal" V 2260 5610 30  0000 C CNN
F 2 "Hornbill:SMD_RTC_Crstl" H 2000 5560 50  0001 C CNN
F 3 "" H 2000 5560 50  0000 C CNN
	1    2000 5560
	0    1    1    0   
$EndComp
Wire Wire Line
	2190 5420 2190 5510
Wire Wire Line
	1930 5420 2190 5420
Wire Wire Line
	2000 5420 2000 5460
Wire Wire Line
	2190 5700 2190 5610
Wire Wire Line
	1930 5700 2190 5700
Wire Wire Line
	2000 5700 2000 5660
$Comp
L C_Small C8
U 1 1
P 1830 5420
F 0 "C8" V 1700 5290 50  0000 L CNN
F 1 "15pF" V 1700 5470 50  0000 L CNN
F 2 "Capacitors_SMD:C_0603" H 1830 5420 50  0001 C CNN
F 3 "" H 1830 5420 50  0000 C CNN
	1    1830 5420
	0    1    1    0   
$EndComp
$Comp
L C_Small C10
U 1 1
P 1830 5700
F 0 "C10" V 1890 5560 50  0000 L CNN
F 1 "15pF" V 1880 5730 50  0000 L CNN
F 2 "Capacitors_SMD:C_0603" H 1830 5700 50  0001 C CNN
F 3 "" H 1830 5700 50  0000 C CNN
	1    1830 5700
	0    1    1    0   
$EndComp
Wire Wire Line
	1730 5420 1670 5420
Wire Wire Line
	1670 5420 1670 5700
Wire Wire Line
	1670 5700 1730 5700
Connection ~ 2000 5420
Connection ~ 2000 5700
$Comp
L GND #PWR031
U 1 1
P 1590 5560
F 0 "#PWR031" H 1590 5310 50  0001 C CNN
F 1 "GND" H 1590 5410 50  0000 C CNN
F 2 "" H 1590 5560 50  0000 C CNN
F 3 "" H 1590 5560 50  0000 C CNN
	1    1590 5560
	1    0    0    -1  
$EndComp
Wire Wire Line
	1590 5560 1590 5530
Wire Wire Line
	1590 5530 1670 5530
Connection ~ 1670 5530
$Comp
L CP2104-RESCUE-Hornbill_Devboard U5
U 1 1
P 8325 5365
F 0 "U5" H 8075 4565 60  0000 C CNN
F 1 "CP2104" H 8675 4565 60  0000 C CNN
F 2 "Hornbill:QFN-24-1EP_4x4mm_Pitch0.5mm" H 8325 5365 60  0001 C CNN
F 3 "" H 8325 5365 60  0001 C CNN
	1    8325 5365
	1    0    0    -1  
$EndComp
$Comp
L USB-MINI-B CON1
U 1 1
P 6635 5565
F 0 "CON1" H 6335 5915 50  0000 C CNN
F 1 "USB-MINI-B" H 6485 5215 50  0000 C CNN
F 2 "Hornbill:USB_Micro-B_SMD_NEW_1" H 6635 5465 50  0001 C CNN
F 3 "" H 6635 5465 50  0000 C CNN
	1    6635 5565
	-1   0    0    -1  
$EndComp
$Comp
L F_Small F1
U 1 1
P 7285 5365
F 0 "F1" H 7245 5425 50  0000 L CNN
F 1 "500mA" H 7165 5305 50  0000 L CNN
F 2 "Capacitors_SMD:C_1206" H 7285 5365 50  0001 C CNN
F 3 "" H 7285 5365 50  0000 C CNN
	1    7285 5365
	1    0    0    -1  
$EndComp
Wire Wire Line
	7385 5365 7925 5365
NoConn ~ 7135 5665
$Comp
L GND #PWR032
U 1 1
P 7240 5820
F 0 "#PWR032" H 7240 5820 30  0001 C CNN
F 1 "GND" H 7240 5750 30  0001 C CNN
F 2 "" H 7240 5820 60  0001 C CNN
F 3 "" H 7240 5820 60  0001 C CNN
	1    7240 5820
	1    0    0    -1  
$EndComp
Wire Wire Line
	7135 5765 7240 5765
Wire Wire Line
	7240 5765 7240 5820
Wire Wire Line
	7925 4365 7630 4365
Wire Wire Line
	7630 4465 7925 4465
Wire Wire Line
	7630 4565 7925 4565
Connection ~ 7630 4465
$Comp
L GND #PWR033
U 1 1
P 7825 5000
F 0 "#PWR033" H 7825 5000 30  0001 C CNN
F 1 "GND" H 7825 4930 30  0001 C CNN
F 2 "" H 7825 5000 60  0001 C CNN
F 3 "" H 7825 5000 60  0001 C CNN
	1    7825 5000
	1    0    0    -1  
$EndComp
Wire Wire Line
	7825 5000 7825 4965
Wire Wire Line
	7825 4965 7925 4965
$Comp
L C C3
U 1 1
P 7630 4770
F 0 "C3" H 7680 4870 50  0000 L CNN
F 1 "10uF" H 7680 4670 50  0000 L CNN
F 2 "Capacitors_SMD:C_0603" H 7630 4770 60  0001 C CNN
F 3 "" H 7630 4770 60  0001 C CNN
	1    7630 4770
	-1   0    0    1   
$EndComp
Connection ~ 7630 4565
$Comp
L GND #PWR034
U 1 1
P 7630 5000
F 0 "#PWR034" H 7630 5000 30  0001 C CNN
F 1 "GND" H 7630 4930 30  0001 C CNN
F 2 "" H 7630 5000 60  0001 C CNN
F 3 "" H 7630 5000 60  0001 C CNN
	1    7630 5000
	1    0    0    -1  
$EndComp
Wire Wire Line
	7630 4920 7630 5000
$Comp
L R R12
U 1 1
P 9215 6065
F 0 "R12" V 9175 6250 50  0000 C CNN
F 1 "0E" V 9215 6065 50  0000 C CNN
F 2 "Resistors_SMD:R_0603" V 9145 6065 50  0001 C CNN
F 3 "" H 9215 6065 50  0000 C CNN
	1    9215 6065
	0    1    1    0   
$EndComp
$Comp
L R R10
U 1 1
P 9215 5965
F 0 "R10" V 9175 6150 50  0000 C CNN
F 1 "0E" V 9215 5965 50  0000 C CNN
F 2 "Resistors_SMD:R_0603" V 9145 5965 50  0001 C CNN
F 3 "" H 9215 5965 50  0000 C CNN
	1    9215 5965
	0    1    1    0   
$EndComp
Text Label 9540 5965 0    60   ~ 0
IO13
Text Label 9540 6065 0    60   ~ 0
IO15
Wire Wire Line
	9365 5965 9540 5965
Wire Wire Line
	9365 6065 9540 6065
Wire Wire Line
	9065 5965 8975 5965
Wire Wire Line
	8975 6065 9065 6065
$Comp
L R R9
U 1 1
P 9215 5865
F 0 "R9" V 9175 6025 50  0000 C CNN
F 1 "0E" V 9215 5865 50  0000 C CNN
F 2 "Resistors_SMD:R_0603" V 9145 5865 50  0001 C CNN
F 3 "" H 9215 5865 50  0000 C CNN
	1    9215 5865
	0    1    1    0   
$EndComp
Wire Wire Line
	9065 5865 8975 5865
Wire Wire Line
	9365 5865 9540 5865
$Comp
L R R8
U 1 1
P 9215 5765
F 0 "R8" V 9175 5925 50  0000 C CNN
F 1 "0E" V 9215 5765 50  0000 C CNN
F 2 "Resistors_SMD:R_0603" V 9145 5765 50  0001 C CNN
F 3 "" H 9215 5765 50  0000 C CNN
	1    9215 5765
	0    1    1    0   
$EndComp
Wire Wire Line
	8975 5765 9065 5765
Wire Wire Line
	9365 5765 9540 5765
Text Label 9540 5865 0    60   ~ 0
TXD0
Text Label 9540 5765 0    60   ~ 0
RXD0
Wire Wire Line
	8975 5565 9545 5565
Text Label 9545 5565 0    60   ~ 0
DTR
Text Label 8975 5965 0    60   ~ 0
RTS
NoConn ~ 7925 5865
NoConn ~ 8975 5665
NoConn ~ 8975 5465
NoConn ~ 8975 5365
NoConn ~ 8975 5165
NoConn ~ 8975 5065
NoConn ~ 8975 4965
NoConn ~ 8975 4865
NoConn ~ 8975 4665
NoConn ~ 8975 4565
NoConn ~ 8975 4365
$Comp
L VCC #PWR035
U 1 1
P 7415 5230
F 0 "#PWR035" H 7415 5080 50  0001 C CNN
F 1 "VCC" H 7415 5380 50  0001 C CNN
F 2 "" H 7415 5230 50  0000 C CNN
F 3 "" H 7415 5230 50  0000 C CNN
	1    7415 5230
	1    0    0    -1  
$EndComp
Text Notes 7295 5115 0    60   ~ 0
V_USB
NoConn ~ 6135 5365
NoConn ~ 6135 5465
NoConn ~ 6135 5665
NoConn ~ 6135 5765
Wire Wire Line
	7925 5465 7570 5465
Wire Wire Line
	7570 5465 7570 5565
Wire Wire Line
	7570 5565 7135 5565
Wire Wire Line
	7135 5465 7505 5465
Wire Wire Line
	7505 5465 7505 5520
Wire Wire Line
	7505 5520 7625 5520
Wire Wire Line
	7625 5520 7625 5565
Wire Wire Line
	7625 5565 7925 5565
Wire Wire Line
	7135 5365 7185 5365
Wire Wire Line
	7415 5230 7415 5365
Connection ~ 7415 5365
Wire Notes Line
	9140 2970 9140 4645
Wire Notes Line
	9140 4645 11215 4645
$Comp
L +3.3V #PWR036
U 1 1
P 7630 4300
F 0 "#PWR036" H 7630 4150 50  0001 C CNN
F 1 "+3.3V" H 7630 4440 50  0000 C CNN
F 2 "" H 7630 4300 50  0000 C CNN
F 3 "" H 7630 4300 50  0000 C CNN
	1    7630 4300
	1    0    0    -1  
$EndComp
Wire Wire Line
	7630 4300 7630 4620
Connection ~ 7630 4365
NoConn ~ 7925 6065
$Comp
L GND #PWR037
U 1 1
P 7785 5770
F 0 "#PWR037" H 7785 5770 30  0001 C CNN
F 1 "GND" H 7785 5700 30  0001 C CNN
F 2 "" H 7785 5770 60  0001 C CNN
F 3 "" H 7785 5770 60  0001 C CNN
	1    7785 5770
	1    0    0    -1  
$EndComp
Wire Wire Line
	7925 5715 7785 5715
Wire Wire Line
	7785 5715 7785 5770
$EndSCHEMATC
